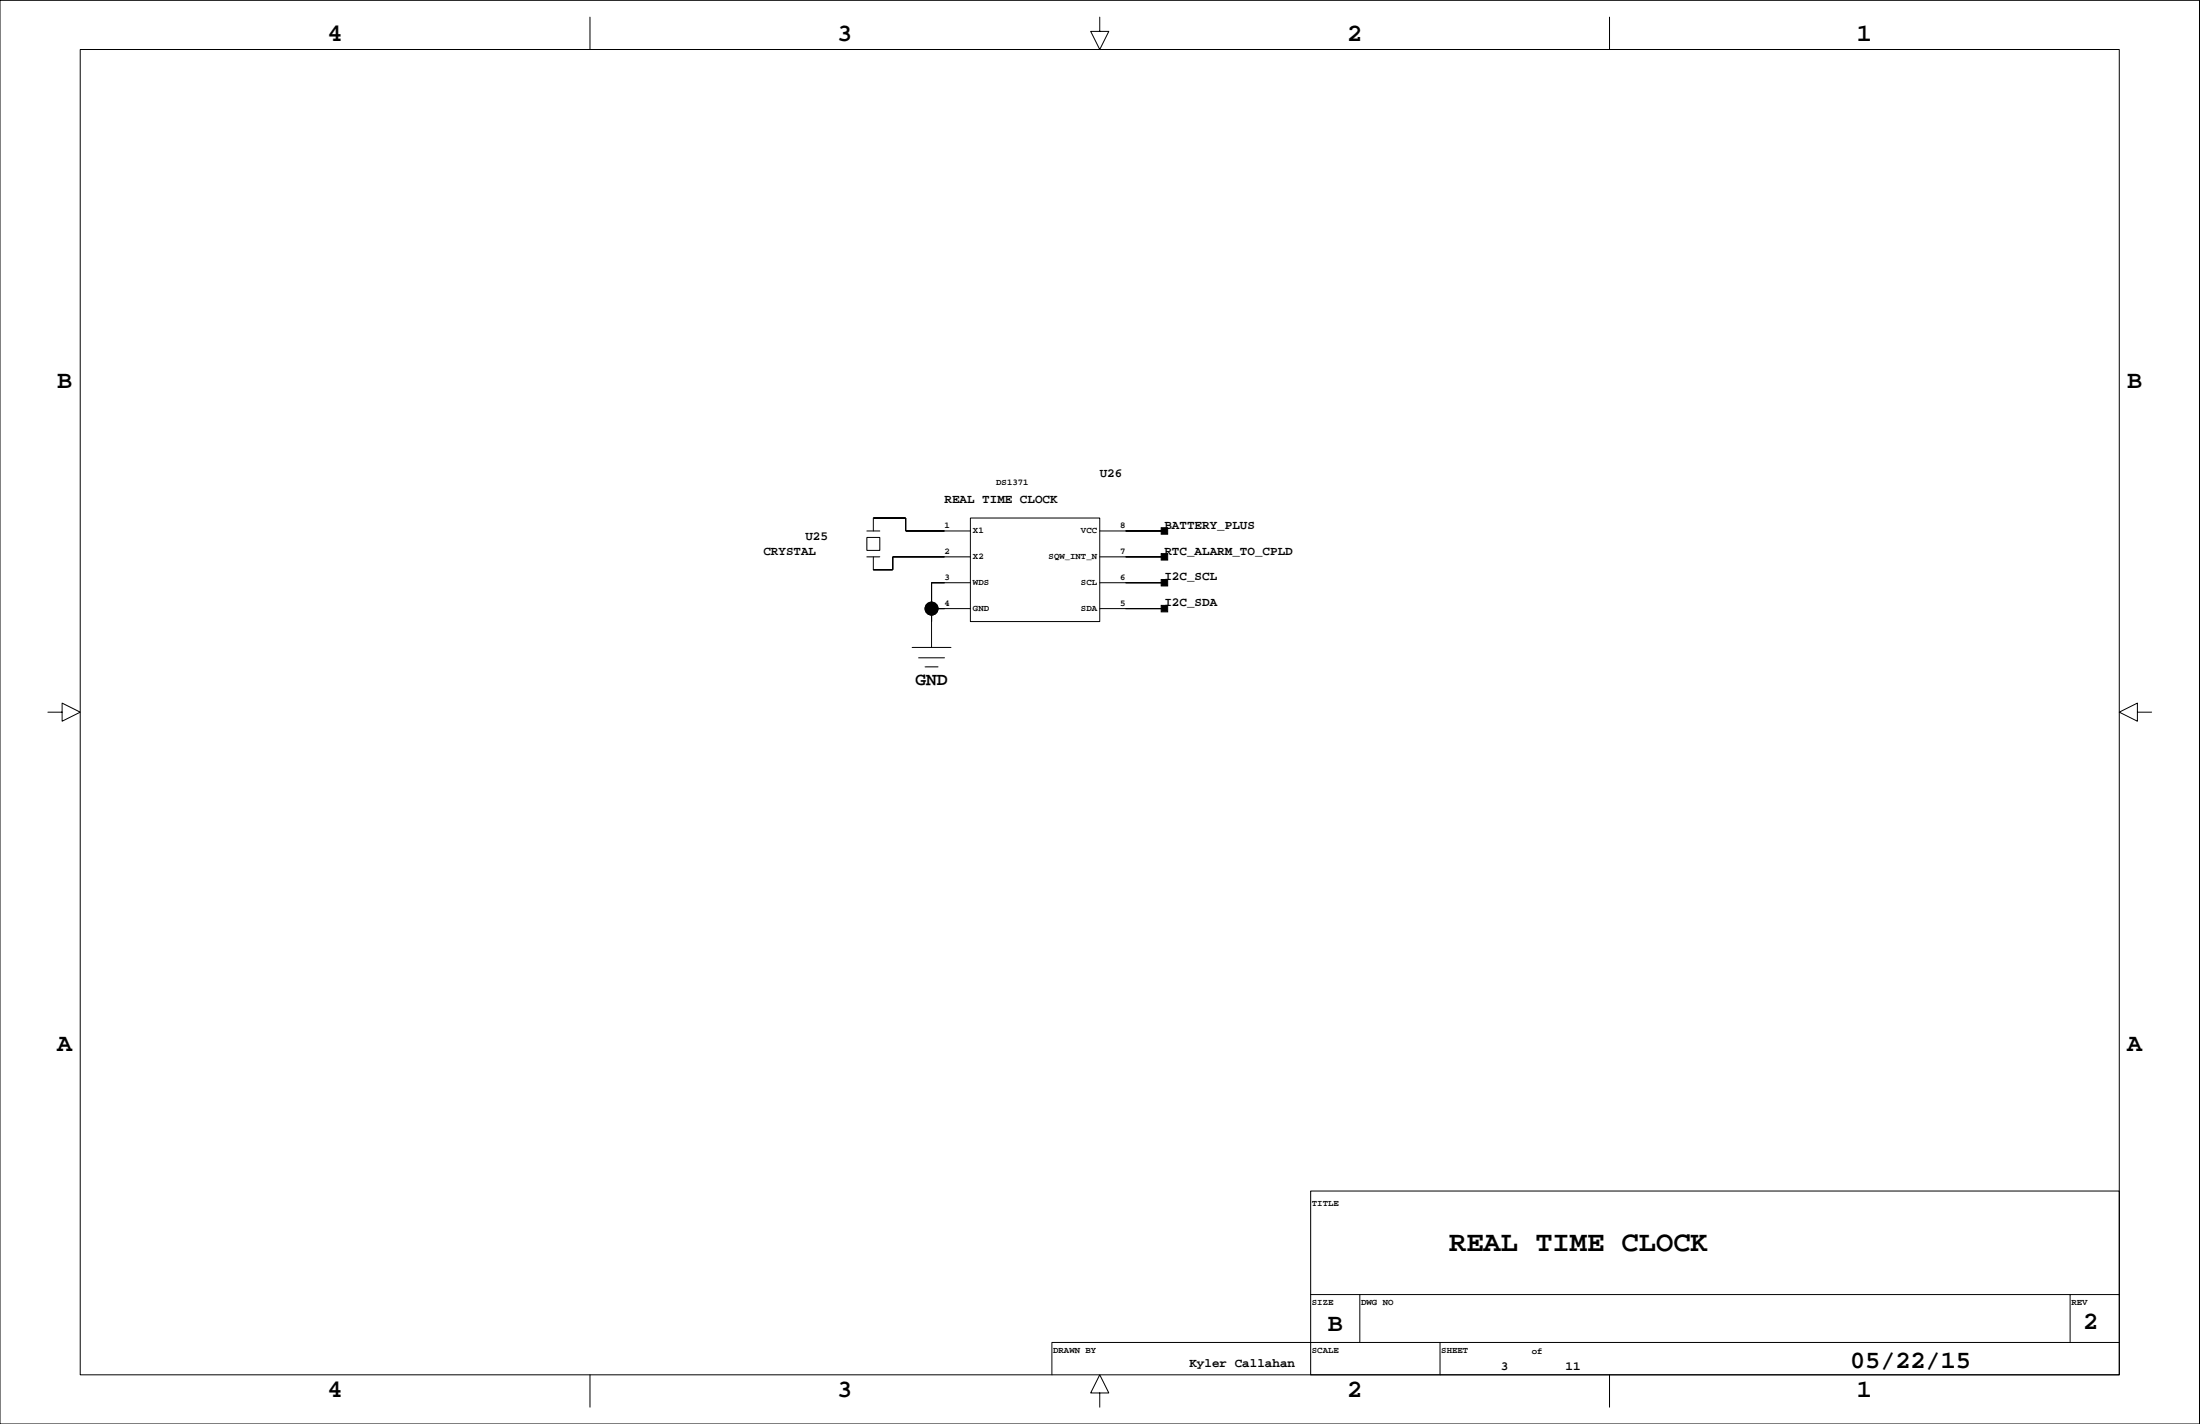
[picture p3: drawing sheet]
<svg xmlns="http://www.w3.org/2000/svg" width="432mm" height="279mm" viewBox="0 0 432 279" stroke-linecap="round" stroke-linejoin="round" font-family="sans-serif">
<g fill="none" stroke="#000" stroke-width=".2">
<path d="M0 .1h431.7v279.3h-431.7zM15.7 9.7h400.3v260.1h-400.3zM115.8 3.4v6.3M215.9 3.4v2.8h1.7l-1.7 3.5-1.8-3.5h1.8M315.9 3.4v6.3M170.1 105.4h2.6v2.6h-2.6zM170.1 104.2h2.6M170.1 109.3h2.6M171.4 104.2v-2.6h6.4v2.6h12.7M171.4 109.3v2.5h3.8v-2.5h15.3M182.8 119.4h7.7M190.5 101.6h25.4v20.4h-25.4z"/>
<path d="M190.5 114.3h-7.7v12.7M215.9 104.2h12.6M215.9 109.3h12.6M215.9 114.3h12.6M215.9 119.4h12.6M9.4 139.7h2.8v-1.7l3.5 1.7-3.5 1.8v-1.8M179 127h7.6M180.3 129.1h5.1M181.6 130.8h2.5M419.5 139.7v-1.7l-3.5 1.7 3.5 1.8v-1.8h2.8M257.2 233.7h158.8v36.1h-158.8zM257.2 254h158.8"/>
<path d="M266.9 254v9.4M406.3 254v9.4M115.8 269.8v6.3M215.9 273.3h1.7l-1.7-3.5-1.8 3.5h1.8v2.8M282.6 263.4v6.4M315.9 269.8v6.3M416 263.4h-209.5v6.4"/>
<circle cx="182.8" cy="119.4" r="1.27"/>
</g>
<g fill="#000" stroke="#000" stroke-width=".2">
<path d="M175.2 109.3v2.5z" fill-rule="evenodd"/>
<path d="M171.4 111.8h3.8z" fill-rule="evenodd"/>
<path d="M177.8 101.6v2.6z" fill-rule="evenodd"/>
<path d="M171.4 101.6h6.4z" fill-rule="evenodd"/>
<path d="M182.8 114.3v5.1z" fill-rule="evenodd"/>
<path d="M182.8 119.4v2.6z" fill-rule="evenodd"/>
<path d="M177.8 104.2h7.6z" fill-rule="evenodd"/>
<path d="M175.2 109.3h10.2z" fill-rule="evenodd"/>
<path d="M182.8 114.3h2.6z" fill-rule="evenodd"/>
<path d="M182.8 119.4h2.6z" fill-rule="evenodd"/>
<path d="M227.9 113.7h1.3v1.3h-1.3z" fill-rule="evenodd"/>
<path d="M227.9 108.6h1.3v1.3h-1.3z" fill-rule="evenodd"/>
<path d="M227.9 103.5h1.3v1.3h-1.3z" fill-rule="evenodd"/>
<path d="M220.9 114.3h7.6z" fill-rule="evenodd"/>
<path d="M220.9 119.4h7.6z" fill-rule="evenodd"/>
<path d="M220.9 109.3h7.6z" fill-rule="evenodd"/>
<path d="M220.9 104.2h7.6z" fill-rule="evenodd"/>
<path d="M227.9 118.8h1.3v1.3h-1.3z" fill-rule="evenodd"/>
<circle cx="182.8" cy="119.4" r="1.27"/>
</g>
<text font-size="5.6" x="284.4" y="245.4">REAL TIME CLOCK</text>
<g font-size="4.9">
<text x="64.3" y="8.1">4</text>
<text x="164.3" y="8.1">3</text>
<text x="264.4" y="8.1">2</text>
<text x="364.4" y="8.1">1</text>
<text x="11.2" y="76.1">B</text>
<text x="417.5" y="76.1">B</text>
<text x="11.2" y="206.1">A</text>
<text x="417.5" y="206.1">A</text>
<text x="260.6" y="261.2">B</text>
<text x="408.8" y="260.7">2</text>
<text x="363.1" y="268.4">05/22/15</text>
<text x="64.3" y="274.2">4</text>
<text x="164.3" y="274.2">3</text>
<text x="264.4" y="274.2">2</text>
<text x="364.4" y="274.2">1</text>
</g>
<text font-size="3.5" x="179.7" y="134.4">GND</text>
<g font-size="2.5">
<text x="215.9" y="93.6">U26</text>
<text x="185.4" y="98.7">REAL TIME CLOCK</text>
<text x="158.1" y="105.9">U25</text>
<text x="228.5" y="103.7">BATTERY_PLUS</text>
<text x="149.8" y="108.8">CRYSTAL</text>
<text x="228.5" y="113.9">I2C_SCL</text>
<text x="228.5" y="108.8">RTC_ALARM_TO_CPLD</text>
<text x="228.5" y="119">I2C_SDA</text>
<text x="233.5" y="268.2">Kyler Callahan</text>
<text x="294.6" y="268.8">3</text>
<text x="307.3" y="268.8">11</text>
</g>
<g font-size="1.8">
<text x="195.5" y="95.3">DS1371</text>
<text x="185.4" y="103.6">1</text>
<text x="191" y="104.7">X1</text>
<text x="212.2" y="104.7">VCC</text>
<text x="219.9" y="103.6">8</text>
<text x="185.4" y="113.8">3</text>
<text x="185.4" y="108.7">2</text>
<text x="191" y="109.8">X2</text>
<text x="205.8" y="109.8">SQW_INT_N</text>
<text x="219.9" y="113.8">6</text>
<text x="219.9" y="108.7">7</text>
<text x="185.4" y="118.8">4</text>
<text x="191" y="114.8">WDS</text>
<text x="191" y="119.9">GND</text>
<text x="212.2" y="114.8">SCL</text>
<text x="212.2" y="119.9">SDA</text>
<text x="219.9" y="118.8">5</text>
<text x="257.5" y="236.7">TITLE</text>
<text x="257.5" y="256">SIZE</text>
<text x="267.1" y="256">DWG NO</text>
<text x="406.6" y="256">REV</text>
<text x="206.7" y="265.4">DRAWN BY</text>
<text x="257.5" y="265.4">SCALE</text>
<text x="282.9" y="265.4">SHEET</text>
<text x="300.7" y="265.6">of</text>
</g>
</svg>
